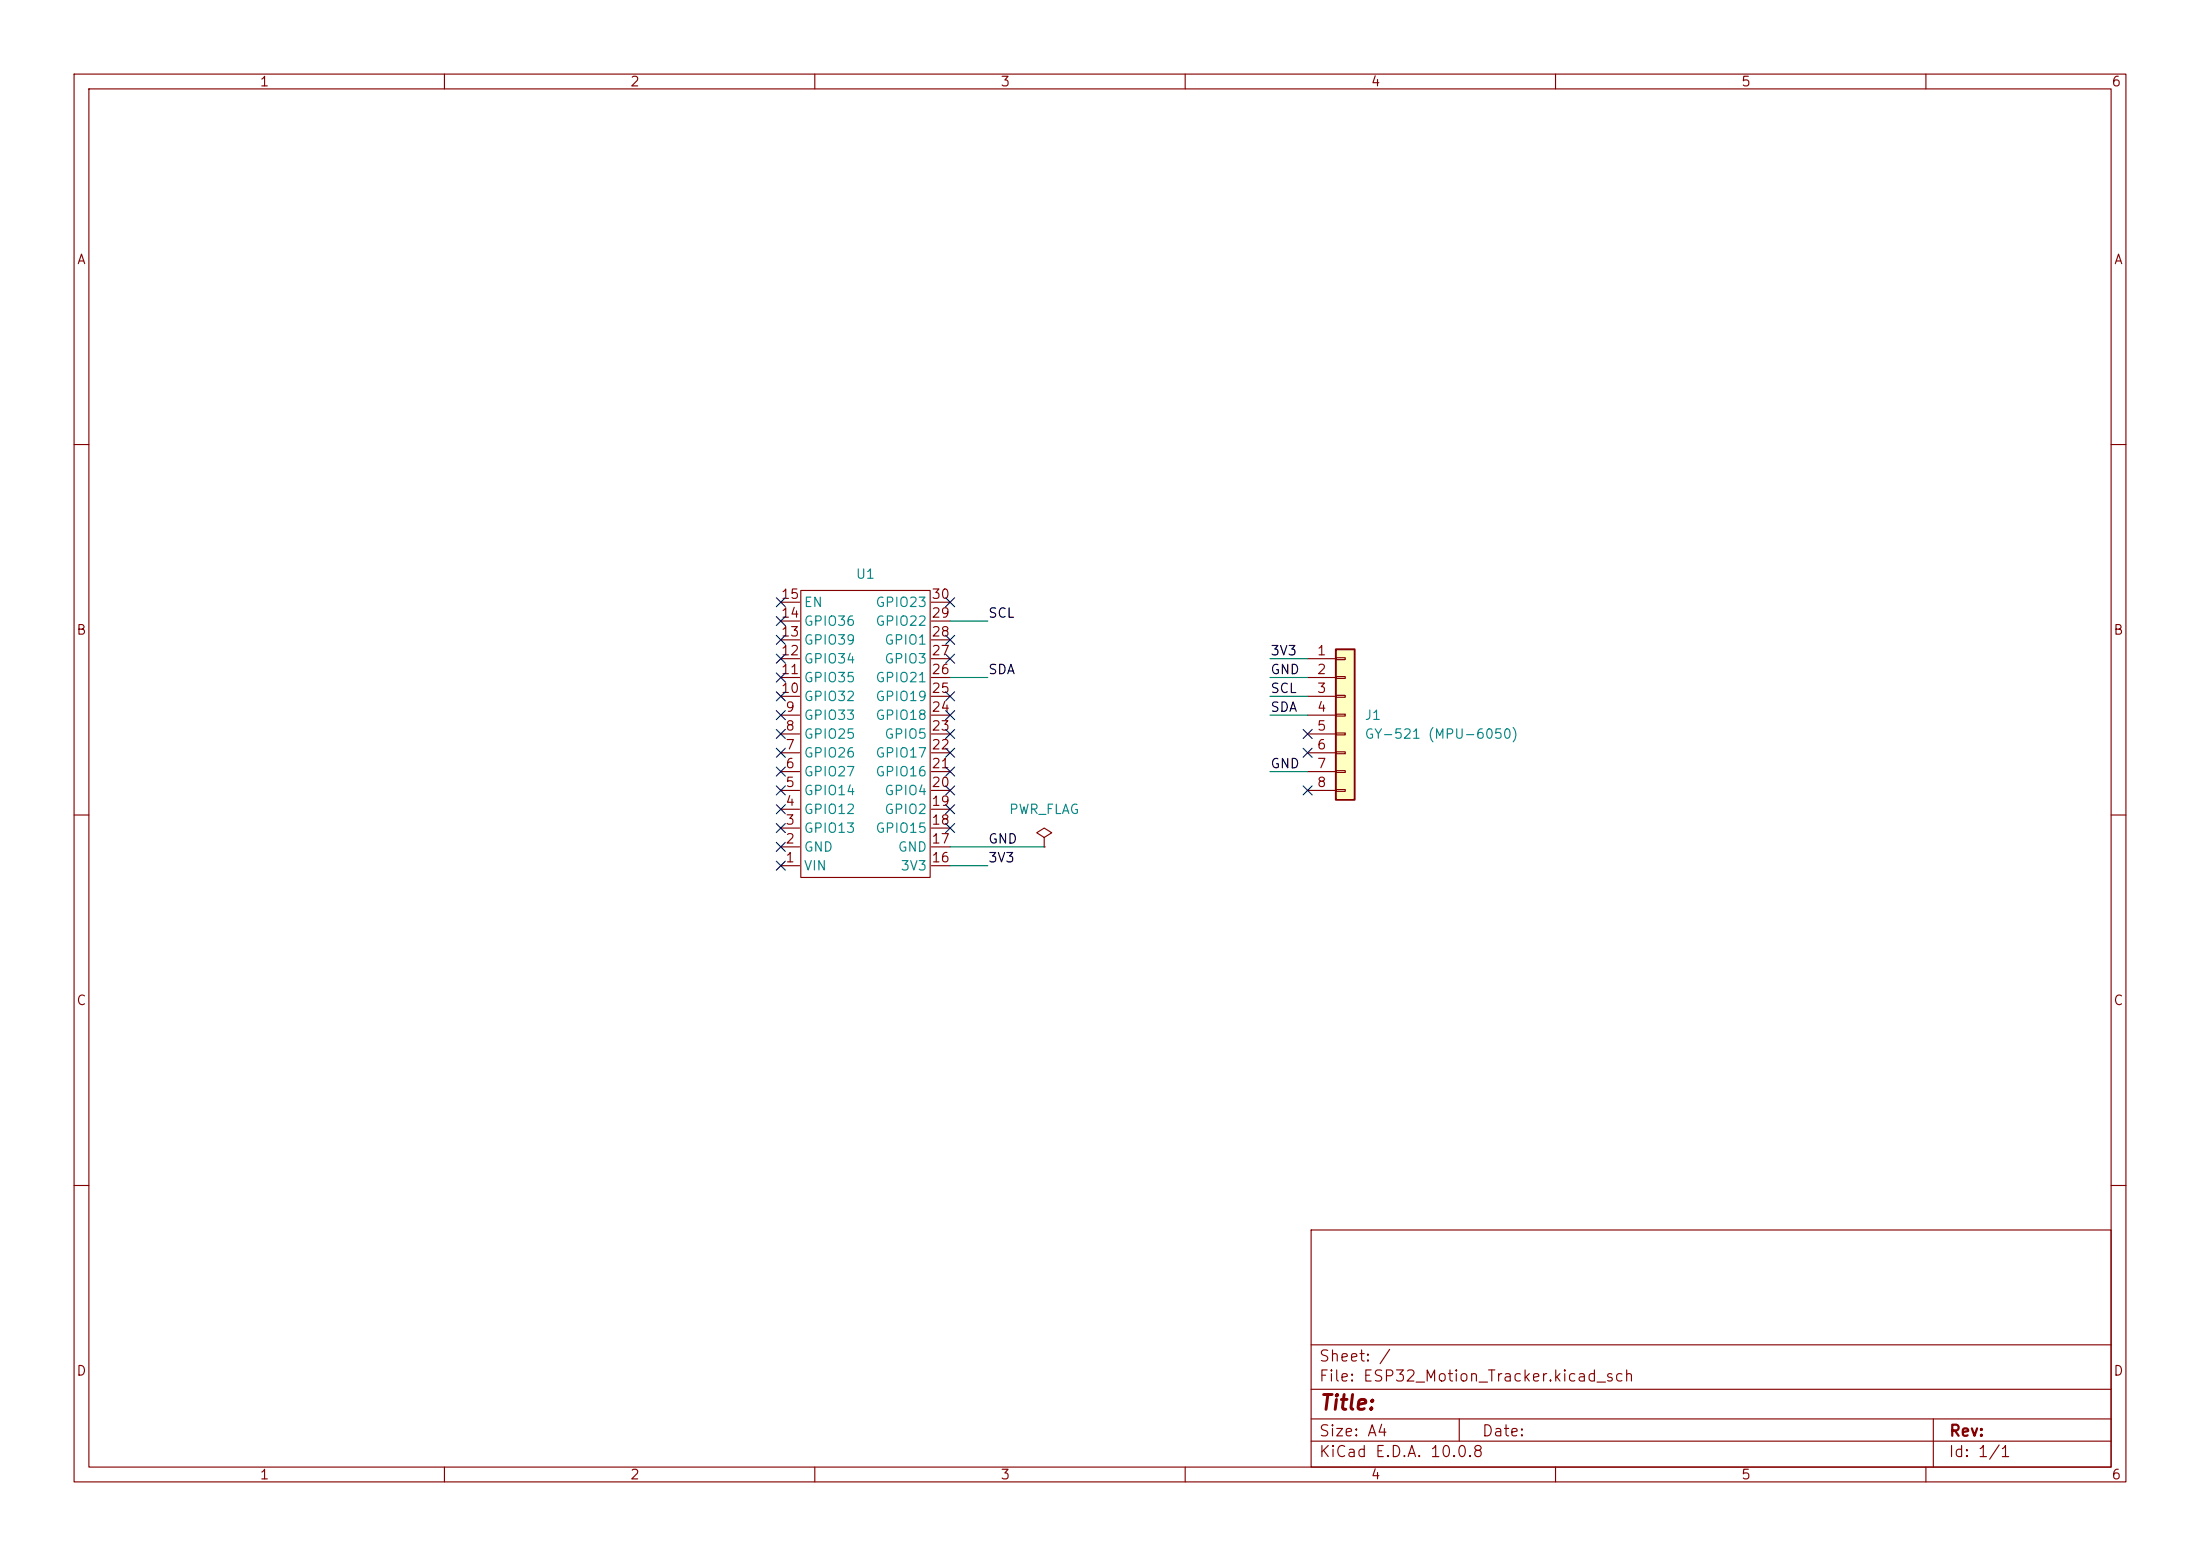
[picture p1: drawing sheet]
(kicad_sch
 (version 20260306)
 (generator "eeschema")
 (generator_version "10.0")
 (paper "A4")
 (lib_symbols
  (symbol "Connector_Generic:Conn_01x08"
   (pin_names
    (offset 1.016) (hide yes)) (exclude_from_sim no) (in_bom yes) (on_board yes)
   (in_pos_files yes)
   (duplicate_pin_numbers_are_jumpers no)
   (property "Reference" "J" (at 0 10.16 0) (show_name no) (do_not_autoplace no) (effects (font (size 1.27 1.27))))
   (property "Value" "Conn_01x08" (at 0 -12.7 0) (show_name no) (do_not_autoplace no) (effects (font (size 1.27 1.27))))
   (property "Footprint" "" (at 0 0 0) (show_name no) (do_not_autoplace no) (hide yes) (effects (font (size 1.27 1.27))))
   (property "Datasheet" "" (at 0 0 0) (show_name no) (do_not_autoplace no) (hide yes) (effects (font (size 1.27 1.27))))
   (property "Description" "Generic connector, single row, 01x08, script generated (kicad-library-utils/schlib/autogen/connector/)" (at 0 0 0) (show_name no) (do_not_autoplace no) (hide yes) (effects (font (size 1.27 1.27))))
   (symbol "Conn_01x08_1_1"
    (rectangle (start -1.27 8.89) (end 1.27 -11.43) (stroke (width 0.254) (type default)) (fill (type background)))
    (rectangle (start -1.27 7.747) (end 0 7.493) (stroke (width 0.1524) (type default)) (fill (type none)))
    (rectangle (start -1.27 5.207) (end 0 4.953) (stroke (width 0.1524) (type default)) (fill (type none)))
    (rectangle (start -1.27 2.667) (end 0 2.413) (stroke (width 0.1524) (type default)) (fill (type none)))
    (rectangle (start -1.27 0.127) (end 0 -0.127) (stroke (width 0.1524) (type default)) (fill (type none)))
    (rectangle (start -1.27 -2.413) (end 0 -2.667) (stroke (width 0.1524) (type default)) (fill (type none)))
    (rectangle (start -1.27 -4.953) (end 0 -5.207) (stroke (width 0.1524) (type default)) (fill (type none)))
    (rectangle (start -1.27 -7.493) (end 0 -7.747) (stroke (width 0.1524) (type default)) (fill (type none)))
    (rectangle (start -1.27 -10.033) (end 0 -10.287) (stroke (width 0.1524) (type default)) (fill (type none)))
    (pin passive line (at -5.08 7.62 0) (length 3.81) (name "Pin_1" (effects (font (size 1.27 1.27)))) (number "1" (effects (font (size 1.27 1.27)))))
    (pin passive line (at -5.08 5.08 0) (length 3.81) (name "Pin_2" (effects (font (size 1.27 1.27)))) (number "2" (effects (font (size 1.27 1.27)))))
    (pin passive line (at -5.08 2.54 0) (length 3.81) (name "Pin_3" (effects (font (size 1.27 1.27)))) (number "3" (effects (font (size 1.27 1.27)))))
    (pin passive line (at -5.08 0 0) (length 3.81) (name "Pin_4" (effects (font (size 1.27 1.27)))) (number "4" (effects (font (size 1.27 1.27)))))
    (pin passive line (at -5.08 -2.54 0) (length 3.81) (name "Pin_5" (effects (font (size 1.27 1.27)))) (number "5" (effects (font (size 1.27 1.27)))))
    (pin passive line (at -5.08 -5.08 0) (length 3.81) (name "Pin_6" (effects (font (size 1.27 1.27)))) (number "6" (effects (font (size 1.27 1.27)))))
    (pin passive line (at -5.08 -7.62 0) (length 3.81) (name "Pin_7" (effects (font (size 1.27 1.27)))) (number "7" (effects (font (size 1.27 1.27)))))
    (pin passive line (at -5.08 -10.16 0) (length 3.81) (name "Pin_8" (effects (font (size 1.27 1.27)))) (number "8" (effects (font (size 1.27 1.27))))))
   (embedded_fonts no))
  (symbol "Motion_Tracker_Symbols:ESP32_DEVKIT_V1_30PIN" (exclude_from_sim no) (in_bom yes) (on_board yes)
   (in_pos_files yes)
   (duplicate_pin_numbers_are_jumpers no)
   (property "Reference" "U" (at 0 54.61 0) (show_name no) (do_not_autoplace no) (effects (font (size 1.27 1.27))))
   (property "Value" "" (at 0 0 0) (show_name no) (do_not_autoplace no) (effects (font (size 1.27 1.27))))
   (property "Footprint" "" (at 0 0 0) (show_name no) (do_not_autoplace no) (hide yes) (effects (font (size 1.27 1.27))))
   (property "Datasheet" "" (at 0 0 0) (show_name no) (do_not_autoplace no) (hide yes) (effects (font (size 1.27 1.27))))
   (property "Description" "" (at 0 0 0) (show_name no) (do_not_autoplace no) (hide yes) (effects (font (size 1.27 1.27))))
   (symbol "ESP32_DEVKIT_V1_30PIN_0_1"
    (rectangle (start -8.7312 53.6575) (end 8.7313 14.9225) (stroke (width 0) (type default)) (fill (type none))))
   (symbol "ESP32_DEVKIT_V1_30PIN_1_1"
    (pin power_in line (at -11.43 16.51 0) (length 2.54) (name "VIN" (effects (font (size 1.27 1.27)))) (number "1" (effects (font (size 1.27 1.27)))))
    (pin power_in line (at -11.43 19.05 0) (length 2.54) (name "GND" (effects (font (size 1.27 1.27)))) (number "2" (effects (font (size 1.27 1.27)))))
    (pin bidirectional line (at -11.43 21.59 0) (length 2.54) (name "GPIO13" (effects (font (size 1.27 1.27)))) (number "3" (effects (font (size 1.27 1.27)))))
    (pin bidirectional line (at -11.43 24.13 0) (length 2.54) (name "GPIO12" (effects (font (size 1.27 1.27)))) (number "4" (effects (font (size 1.27 1.27)))))
    (pin bidirectional line (at -11.43 26.67 0) (length 2.54) (name "GPIO14" (effects (font (size 1.27 1.27)))) (number "5" (effects (font (size 1.27 1.27)))))
    (pin bidirectional line (at -11.43 29.21 0) (length 2.54) (name "GPIO27" (effects (font (size 1.27 1.27)))) (number "6" (effects (font (size 1.27 1.27)))))
    (pin bidirectional line (at -11.43 31.75 0) (length 2.54) (name "GPIO26" (effects (font (size 1.27 1.27)))) (number "7" (effects (font (size 1.27 1.27)))))
    (pin bidirectional line (at -11.43 34.29 0) (length 2.54) (name "GPIO25" (effects (font (size 1.27 1.27)))) (number "8" (effects (font (size 1.27 1.27)))))
    (pin bidirectional line (at -11.43 36.83 0) (length 2.54) (name "GPIO33" (effects (font (size 1.27 1.27)))) (number "9" (effects (font (size 1.27 1.27)))))
    (pin bidirectional line (at -11.43 39.37 0) (length 2.54) (name "GPIO32" (effects (font (size 1.27 1.27)))) (number "10" (effects (font (size 1.27 1.27)))))
    (pin input line (at -11.43 41.91 0) (length 2.54) (name "GPIO35" (effects (font (size 1.27 1.27)))) (number "11" (effects (font (size 1.27 1.27)))))
    (pin input line (at -11.43 44.45 0) (length 2.54) (name "GPIO34" (effects (font (size 1.27 1.27)))) (number "12" (effects (font (size 1.27 1.27)))))
    (pin input line (at -11.43 46.99 0) (length 2.54) (name "GPIO39" (effects (font (size 1.27 1.27)))) (number "13" (effects (font (size 1.27 1.27)))))
    (pin input line (at -11.43 49.53 0) (length 2.54) (name "GPIO36" (effects (font (size 1.27 1.27)))) (number "14" (effects (font (size 1.27 1.27)))))
    (pin input line (at -11.43 52.07 0) (length 2.54) (name "EN" (effects (font (size 1.27 1.27)))) (number "15" (effects (font (size 1.27 1.27)))))
    (pin power_out line (at 11.43 16.51 180) (length 2.54) (name "3V3" (effects (font (size 1.27 1.27)))) (number "16" (effects (font (size 1.27 1.27)))))
    (pin power_in line (at 11.43 19.05 180) (length 2.54) (name "GND" (effects (font (size 1.27 1.27)))) (number "17" (effects (font (size 1.27 1.27)))))
    (pin bidirectional line (at 11.43 21.59 180) (length 2.54) (name "GPIO15" (effects (font (size 1.27 1.27)))) (number "18" (effects (font (size 1.27 1.27)))))
    (pin bidirectional line (at 11.43 24.13 180) (length 2.54) (name "GPIO2" (effects (font (size 1.27 1.27)))) (number "19" (effects (font (size 1.27 1.27)))))
    (pin bidirectional line (at 11.43 26.67 180) (length 2.54) (name "GPIO4" (effects (font (size 1.27 1.27)))) (number "20" (effects (font (size 1.27 1.27)))))
    (pin bidirectional line (at 11.43 29.21 180) (length 2.54) (name "GPIO16" (effects (font (size 1.27 1.27)))) (number "21" (effects (font (size 1.27 1.27)))))
    (pin bidirectional line (at 11.43 31.75 180) (length 2.54) (name "GPIO17" (effects (font (size 1.27 1.27)))) (number "22" (effects (font (size 1.27 1.27)))))
    (pin bidirectional line (at 11.43 34.29 180) (length 2.54) (name "GPIO5" (effects (font (size 1.27 1.27)))) (number "23" (effects (font (size 1.27 1.27)))))
    (pin bidirectional line (at 11.43 36.83 180) (length 2.54) (name "GPIO18" (effects (font (size 1.27 1.27)))) (number "24" (effects (font (size 1.27 1.27)))))
    (pin bidirectional line (at 11.43 39.37 180) (length 2.54) (name "GPIO19" (effects (font (size 1.27 1.27)))) (number "25" (effects (font (size 1.27 1.27)))))
    (pin bidirectional line (at 11.43 41.91 180) (length 2.54) (name "GPIO21" (effects (font (size 1.27 1.27)))) (number "26" (effects (font (size 1.27 1.27)))))
    (pin bidirectional line (at 11.43 44.45 180) (length 2.54) (name "GPIO3" (effects (font (size 1.27 1.27)))) (number "27" (effects (font (size 1.27 1.27)))))
    (pin bidirectional line (at 11.43 46.99 180) (length 2.54) (name "GPIO1" (effects (font (size 1.27 1.27)))) (number "28" (effects (font (size 1.27 1.27)))))
    (pin bidirectional line (at 11.43 49.53 180) (length 2.54) (name "GPIO22" (effects (font (size 1.27 1.27)))) (number "29" (effects (font (size 1.27 1.27)))))
    (pin bidirectional line (at 11.43 52.07 180) (length 2.54) (name "GPIO23" (effects (font (size 1.27 1.27)))) (number "30" (effects (font (size 1.27 1.27))))))
   (embedded_fonts no))
  (symbol "power:PWR_FLAG"
   (power global)
   (pin_numbers (hide yes))
   (pin_names
    (offset 0) (hide yes)) (exclude_from_sim no) (in_bom yes) (on_board yes)
   (in_pos_files yes)
   (duplicate_pin_numbers_are_jumpers no)
   (property "Reference" "#FLG" (at 0 1.905 0) (show_name no) (do_not_autoplace no) (hide yes) (effects (font (size 1.27 1.27))))
   (property "Value" "PWR_FLAG" (at 0 3.81 0) (show_name no) (do_not_autoplace no) (effects (font (size 1.27 1.27))))
   (property "Footprint" "" (at 0 0 0) (show_name no) (do_not_autoplace no) (hide yes) (effects (font (size 1.27 1.27))))
   (property "Datasheet" "" (at 0 0 0) (show_name no) (do_not_autoplace no) (hide yes) (effects (font (size 1.27 1.27))))
   (property "Description" "Special symbol for telling ERC where power comes from" (at 0 0 0) (show_name no) (do_not_autoplace no) (hide yes) (effects (font (size 1.27 1.27))))
   (symbol "PWR_FLAG_0_0"
    (pin power_out line (at 0 0 90) (length 0) (name "" (effects (font (size 1.27 1.27)))) (number "1" (effects (font (size 1.27 1.27))))))
   (symbol "PWR_FLAG_0_1"
    (polyline (pts (xy 0 0) (xy 0 1.27) (xy -1.016 1.905) (xy 0 2.54) (xy 1.016 1.905) (xy 0 1.27)) (stroke (width 0) (type default)) (fill (type none))))
   (embedded_fonts no)))
 (no_connect
  (at 128.27 106.68))
 (no_connect
  (at 105.41 114.3))
 (no_connect
  (at 128.27 93.98))
 (no_connect
  (at 105.41 111.76))
 (no_connect
  (at 105.41 101.6))
 (no_connect
  (at 176.53 101.6))
 (no_connect
  (at 128.27 111.76))
 (no_connect
  (at 128.27 88.9))
 (no_connect
  (at 105.41 96.52))
 (no_connect
  (at 128.27 101.6))
 (no_connect
  (at 176.53 106.68))
 (no_connect
  (at 128.27 96.52))
 (no_connect
  (at 105.41 93.98))
 (no_connect
  (at 128.27 104.14))
 (no_connect
  (at 128.27 81.28))
 (no_connect
  (at 105.41 99.06))
 (no_connect
  (at 105.41 81.28))
 (no_connect
  (at 105.41 116.84))
 (no_connect
  (at 176.53 99.06))
 (no_connect
  (at 105.41 104.14))
 (no_connect
  (at 105.41 86.36))
 (no_connect
  (at 105.41 106.68))
 (no_connect
  (at 105.41 109.22))
 (no_connect
  (at 105.41 83.82))
 (no_connect
  (at 128.27 99.06))
 (no_connect
  (at 105.41 91.44))
 (no_connect
  (at 128.27 86.36))
 (no_connect
  (at 128.27 109.22))
 (no_connect
  (at 105.41 88.9))
 (wire
  (pts (xy 171.45 93.98) (xy 176.53 93.98))
  (stroke (width 0) (type default)))
 (wire
  (pts (xy 171.45 104.14) (xy 176.53 104.14))
  (stroke (width 0) (type default)))
 (wire
  (pts (xy 171.45 91.44) (xy 176.53 91.44))
  (stroke (width 0) (type default)))
 (wire
  (pts (xy 128.27 114.3) (xy 140.97 114.3))
  (stroke (width 0) (type default)))
 (wire
  (pts (xy 128.27 116.84) (xy 133.35 116.84))
  (stroke (width 0) (type default)))
 (wire
  (pts (xy 171.45 96.52) (xy 176.53 96.52))
  (stroke (width 0) (type default)))
 (wire
  (pts (xy 171.45 88.9) (xy 176.53 88.9))
  (stroke (width 0) (type default)))
 (wire
  (pts (xy 128.27 83.82) (xy 133.35 83.82))
  (stroke (width 0) (type default)))
 (wire
  (pts (xy 128.27 91.44) (xy 133.35 91.44))
  (stroke (width 0) (type default)))
 (label "GND"
  (at 171.45 91.44 0)
  (effects (font (size 1.27 1.27)) (justify left bottom)))
 (label "3V3"
  (at 171.45 88.9 0)
  (effects (font (size 1.27 1.27)) (justify left bottom)))
 (label "GND"
  (at 171.45 104.14 0)
  (effects (font (size 1.27 1.27)) (justify left bottom)))
 (label "3V3"
  (at 133.35 116.84 0)
  (effects (font (size 1.27 1.27)) (justify left bottom)))
 (label "SDA"
  (at 171.45 96.52 0)
  (effects (font (size 1.27 1.27)) (justify left bottom)))
 (label "SDA"
  (at 133.35 91.44 0)
  (effects (font (size 1.27 1.27)) (justify left bottom)))
 (label "SCL"
  (at 133.35 83.82 0)
  (effects (font (size 1.27 1.27)) (justify left bottom)))
 (label "GND"
  (at 133.35 114.3 0)
  (effects (font (size 1.27 1.27)) (justify left bottom)))
 (label "SCL"
  (at 171.45 93.98 0)
  (effects (font (size 1.27 1.27)) (justify left bottom)))
 (symbol
  (lib_id "Connector_Generic:Conn_01x08")
  (at 181.61 96.52 0)
  (unit 1)
  (body_style 1)
  (exclude_from_sim no)
  (in_bom yes)
  (on_board yes)
  (in_pos_files yes)
  (dnp no)
  (fields_autoplaced yes)
  (property "Reference" "J1" (at 184.15 96.5199 0) (show_name no) (do_not_autoplace no) (effects (font (size 1.27 1.27)) (justify left)))
  (property "Value" "GY-521 (MPU-6050)" (at 184.15 99.0599 0) (show_name no) (do_not_autoplace no) (effects (font (size 1.27 1.27)) (justify left)))
  (property "Footprint" "Connector_PinHeader_2.54mm:PinHeader_1x08_P2.54mm_Vertical" (at 181.61 96.52 0) (hide yes) (show_name no) (do_not_autoplace no) (effects (font (size 1.27 1.27))))
  (property "Datasheet" "" (at 181.61 96.52 0) (hide yes) (show_name no) (do_not_autoplace no) (effects (font (size 1.27 1.27))))
  (property "Description" "Generic connector, single row, 01x08, script generated (kicad-library-utils/schlib/autogen/connector/)" (at 181.61 96.52 0) (hide yes) (show_name no) (do_not_autoplace no) (effects (font (size 1.27 1.27))))
  (pin "3")
  (pin "2")
  (pin "4")
  (pin "7")
  (pin "1")
  (pin "8")
  (pin "6")
  (pin "5"))
 (symbol
  (lib_id "power:PWR_FLAG")
  (at 140.97 114.3 0)
  (unit 1)
  (body_style 1)
  (exclude_from_sim no)
  (in_bom yes)
  (on_board yes)
  (in_pos_files yes)
  (dnp no)
  (fields_autoplaced yes)
  (property "Reference" "#FLG01" (at 140.97 112.395 0) (hide yes) (show_name no) (do_not_autoplace no) (effects (font (size 1.27 1.27))))
  (property "Value" "PWR_FLAG" (at 140.97 109.22 0) (show_name no) (do_not_autoplace no) (effects (font (size 1.27 1.27))))
  (property "Footprint" "" (at 140.97 114.3 0) (hide yes) (show_name no) (do_not_autoplace no) (effects (font (size 1.27 1.27))))
  (property "Datasheet" "" (at 140.97 114.3 0) (hide yes) (show_name no) (do_not_autoplace no) (effects (font (size 1.27 1.27))))
  (property "Description" "Special symbol for telling ERC where power comes from" (at 140.97 114.3 0) (hide yes) (show_name no) (do_not_autoplace no) (effects (font (size 1.27 1.27))))
  (pin "1"))
 (symbol
  (lib_id "Motion_Tracker_Symbols:ESP32_DEVKIT_V1_30PIN")
  (at 116.84 133.35 0)
  (unit 1)
  (body_style 1)
  (exclude_from_sim no)
  (in_bom yes)
  (on_board yes)
  (in_pos_files yes)
  (dnp no)
  (fields_autoplaced yes)
  (property "Reference" "U1" (at 116.84 77.47 0) (show_name no) (do_not_autoplace no) (effects (font (size 1.27 1.27))))
  (property "Value" "" (at 116.84 133.35 0) (show_name no) (do_not_autoplace no) (effects (font (size 1.27 1.27))))
  (property "Footprint" "Motion_Tracker_Footprints:ESP32_DEVKIT_V1_30PIN" (at 116.84 133.35 0) (hide yes) (show_name no) (do_not_autoplace no) (effects (font (size 1.27 1.27))))
  (property "Datasheet" "" (at 116.84 133.35 0) (hide yes) (show_name no) (do_not_autoplace no) (effects (font (size 1.27 1.27))))
  (property "Description" "" (at 116.84 133.35 0) (hide yes) (show_name no) (do_not_autoplace no) (effects (font (size 1.27 1.27))))
  (pin "15")
  (pin "14")
  (pin "13")
  (pin "12")
  (pin "11")
  (pin "10")
  (pin "9")
  (pin "8")
  (pin "7")
  (pin "16")
  (pin "5")
  (pin "4")
  (pin "6")
  (pin "3")
  (pin "2")
  (pin "24")
  (pin "25")
  (pin "26")
  (pin "27")
  (pin "28")
  (pin "29")
  (pin "30")
  (pin "22")
  (pin "21")
  (pin "23")
  (pin "17")
  (pin "1")
  (pin "20")
  (pin "18")
  (pin "19"))
 (sheet_instances
  (path ""
   (page "1")))
 (embedded_fonts no))
